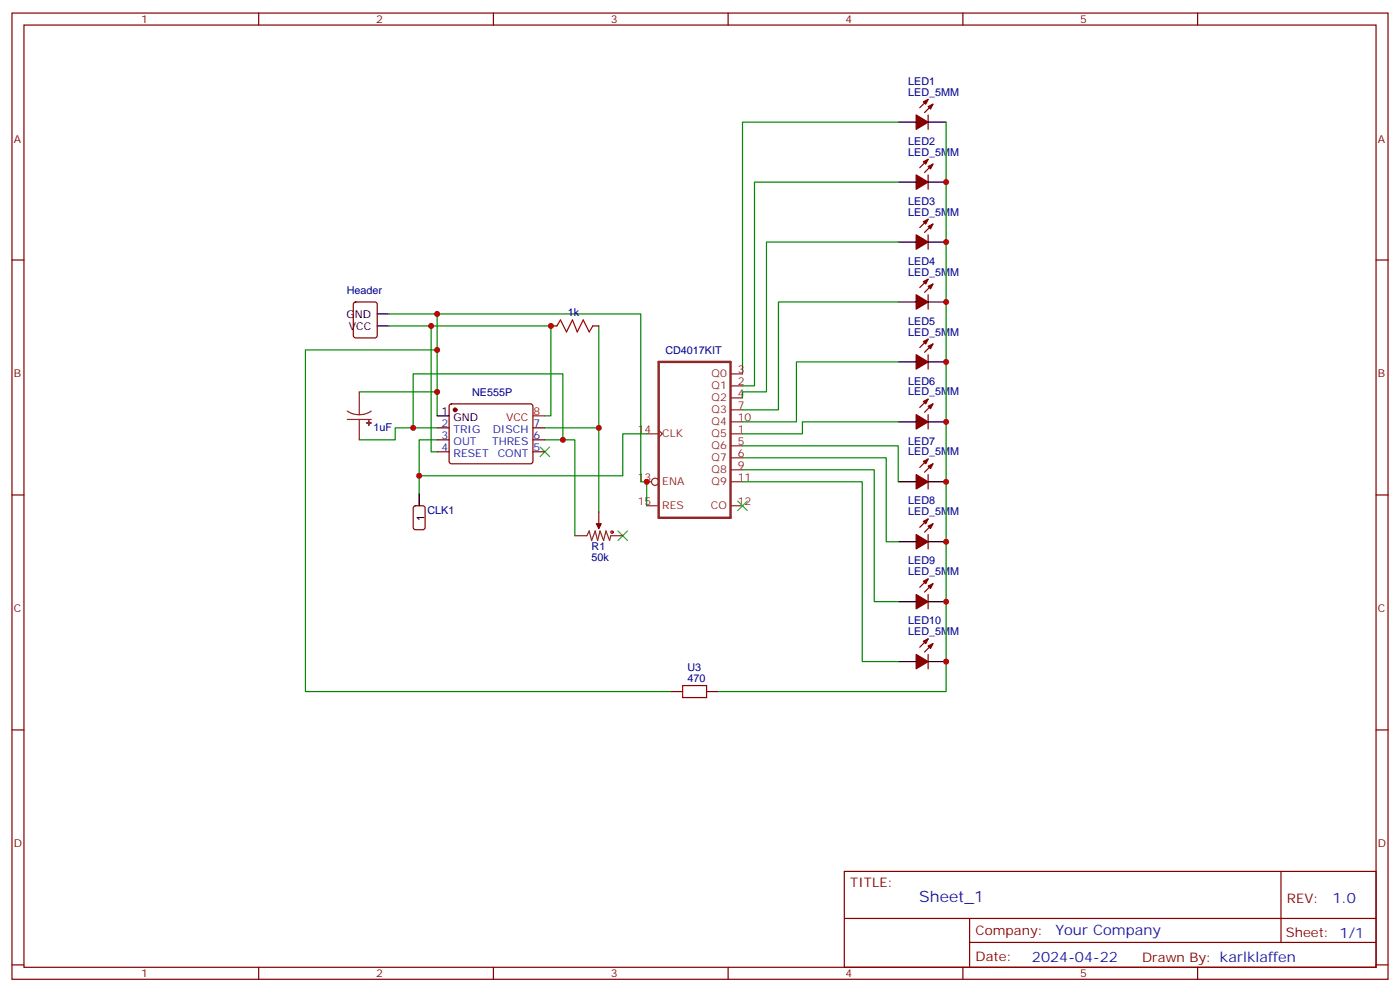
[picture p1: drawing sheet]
<svg xmlns="http://www.w3.org/2000/svg" width="412mm" height="292mm" viewBox="0 0 412 292" stroke-linecap="round" stroke-linejoin="round" font-family="sans-serif">
<g fill="none" stroke="#870000" stroke-width=".35">
<path d="M3.5 3.8h405.4v284.4h-405.4zM7.1 7.4h398.2v277.3h-398.2zM76.2 3.8v3.6M145.3 3.8v3.6M214.5 3.8v3.6M283.6 3.8v3.6M352.8 3.8v3.6M273.4 33.8v4.3M273.4 29.2l-2.5 2.5M274.8 30.7l-2.5 2.4M273.4 51.5v4.2M273.4 46.9l-2.5 2.5"/>
<path d="M274.8 48.3l-2.5 2.5M3.5 76.5h3.6M273.4 69.1v4.2M273.4 64.5l-2.5 2.5M274.8 65.9l-2.5 2.5M405.3 76.5h3.6M104.3 89.1l.5-.2h5.6l.7 .4v9.4l-.4 .7h-5.9l-.7-.4v-9.4zM162.3 95.9h1.7M174.6 95.9h1.8M273.4 86.7v4.3M273.4 82.2l-2.5 2.4M273.4 99.8l-2.5 2.5"/>
<path d="M274.8 83.6l-2.5 2.4M132.5 119.1l.5-.2h23.3l.5 .2 .2 .5-.1 16.5-.6 .4-23.6-.1-.4-.6v-16.2zM273.4 104.4v4.2M273.4 117.4l-2.5 2.5M274.8 101.2l-2.5 2.5M274.8 118.9l-2.5 2.4M128.8 125.9h3.5M128.8 129.4h3.5M128.8 133h3.5M157 125.9h3.5M157 129.4h3.5M157 133h3.5"/>
<path d="M273.4 122v4.3M273.4 139.7v4.2M273.4 135.1l-2.5 2.4M274.8 136.5l-2.5 2.5M3.5 145.7h3.6M176.4 150.6v3.5M273.4 157.3v4.2M273.4 152.7l-2.5 2.5M274.8 154.1l-2.5 2.5M405.3 145.7h3.6M273.4 174.9v4.3M273.4 170.4l-2.5 2.4"/>
<path d="M274.8 171.8l-2.5 2.4M273.4 192.6v4.2M273.4 188l-2.5 2.5M274.8 189.4l-2.5 2.5M3.5 214.8h3.6M197.6 203.5h3.5M208.1 203.5h3.6M405.3 214.8h3.6M248.7 256.4h156.6v28.3h-156.6zM377.3 256.5v20.8M248.7 270.3h156.5M285.6 277.3h119.6"/>
<path d="M285.6 270.3v14.1M3.5 284h3.6M76.2 284.7v3.5M145.3 284.7v3.5M214.5 284.7v3.5M283.6 284.7v3.5M352.8 284.7v3.5M405.3 284h3.6"/>
</g>
<g fill="#870000" stroke="#870000" stroke-width=".35">
<path d="M272 30l1.4-.8-.7 1.5z"/>
<path d="M273.4 31.4l1.4-.7-.7 1.4z"/>
<path d="M269.9 33.8l3.5 2.1-3.5 2.2z"/>
<path d="M272 47.6l1.4-.7-.7 1.4z"/>
<path d="M273.4 49l1.4-.7-.7 1.4z"/>
<path d="M269.9 51.5l3.5 2.1-3.5 2.1z"/>
<path d="M272 65.2l1.4-.7-.7 1.4z"/>
<path d="M273.4 66.6l1.4-.7-.7 1.4z"/>
<path d="M269.9 69.1l3.5 2.1-3.5 2.1z"/>
<path d="M272 82.9l1.4-.7-.7 1.4z"/>
<path d="M273.4 84.3l1.4-.7-.7 1.4z"/>
<path d="M269.9 86.7l3.5 2.2-3.5 2.1z"/>
<path d="M272 100.5l1.4-.7-.7 1.4z"/>
<path d="M273.4 101.9l1.4-.7-.7 1.4z"/>
<path d="M269.9 104.4l3.5 2.1-3.5 2.1z"/>
<path d="M272 118.1l1.4-.7-.7 1.5z"/>
<path d="M273.4 119.6l1.4-.7-.7 1.4z"/>
<path d="M269.9 122l3.5 2.1-3.5 2.2z"/>
<path d="M272 135.8l1.4-.7-.7 1.4z"/>
<path d="M273.4 137.2l1.4-.7-.7 1.4z"/>
<path d="M269.9 139.7l3.5 2.1-3.5 2.1z"/>
<path d="M272 153.4l1.4-.7-.7 1.4z"/>
<path d="M273.4 154.8l1.4-.7-.7 1.4z"/>
<path d="M269.9 157.3l3.5 2.1-3.5 2.1z"/>
<path d="M272 171.1l1.4-.7-.7 1.4z"/>
<path d="M273.4 172.5l1.4-.7-.7 1.4z"/>
<path d="M269.9 174.9l3.5 2.2-3.5 2.1z"/>
<path d="M272 188.7l1.4-.7-.7 1.4z"/>
<path d="M273.4 190.1l1.4-.7-.7 1.4z"/>
<path d="M269.9 192.6l3.5 2.1-3.5 2.1z"/>
<path d="M175.7 154.1h1.4l-.7 1.4z"/>
<circle cx="134.1" cy="120.6" r=".53"/>
</g>
<g fill="none" stroke="#000" stroke-width=".35">
<path d="M264.6 35.9h5.3M273.4 35.9h5.3M264.6 53.6h5.3M273.4 53.6h5.3M264.6 71.2h5.3M273.4 71.2h5.3M111.1 92.4h3.6M111.1 95.9h3.6M264.6 88.9h5.3M273.4 88.9h5.3M264.6 106.5h5.3M273.4 106.5h5.3"/>
<path d="M128.8 122.4h3.5M264.6 124.1h5.3M273.4 124.1h5.3M123.5 145.3v3.5M264.6 141.8h5.3M264.6 159.4h5.3M273.4 141.8h5.3M273.4 159.4h5.3M264.6 177.1h5.3M273.4 177.1h5.3M264.6 194.7h5.3M273.4 194.7h5.3"/>
</g>
<g fill="none" stroke="#a10000" stroke-width=".35">
<path d="M164 95.9l1.1-1.7 1.8 3.5 1.7-3.5 1.4 3.5 1.8-3.5 1.8 3.5 1-1.8M201.1 201.8h7v3.5h-7z"/>
<circle cx="180.3" cy="156.6" r=".35"/>
</g>
<g fill="none" stroke="#008700" stroke-width=".35">
<path d="M264.6 35.9h-45.9v74.1M278.7 35.9v167.6h-67M264.6 53.6h-42.4v60h-3.5M264.6 71.2h-38.8v44.1h-7.1v1.8M114.7 92.4h14.1v30M114.7 95.9h12.3v37.1h1.8M127 95.9h35.3v26.5h-1.8M128.8 92.4h59.9v49.4h1.8v7M176.4 95.9v30h-15.9M264.6 88.9h-35.3v31.7h-10.6M105.8 115.3h23M128.8 103h-38.8v100.5h107.6"/>
<path d="M264.6 106.5h-30v17.6h-15.9M121.7 125.9v-15.9h44.1v19.4M128.8 125.9h-12.4v3.5h-10.6M160.5 129.4h8.8v28.3M176.4 125.9v24.7M190.5 127.7h-7.1v12.3h-59.9v-10.6h5.3M218.7 131.2h45.9v10.6M218.7 134.7h42.4v24.7h3.5M218.7 138.3h38.8v38.8h7.1M264.6 124.1h-28.2v3.6h-17.7M123.5 140v5.3M218.7 141.8h35.3v52.9h10.6"/>
</g>
<path d="M194 106.5h21.2v45.9h-21.2z" fill="none" stroke="#8c2424" stroke-width=".71"/>
<g fill="none" stroke="#8c2424" stroke-width=".35">
<path d="M105.8 115.3v6.7M215.2 113.6h3.5M215.2 110h3.5M215.2 117.1h3.5M102.3 121l1.7 .8 1.8 .2M102.3 123.4h7.1M105.8 123.4v6M109.4 121l-1.7 .8-1.9 .2M190.5 127.7h3.5M194 126.6l1.1 1.1-1.1 1M215.2 127.7h3.5M215.2 131.2h3.5"/>
<path d="M215.2 134.7h3.5M215.2 120.6h3.5M215.2 138.3h3.5M215.2 124.1h3.5M169.3 157.7h3.6l.7-1.5 .7 2.9 1-2.9 .7 2.9 .7-2.9 1.1 2.9 .7-2.9 1.1 2.9 .3-1.4h3.5M176.4 154.1v1.4M190.5 141.8h1.4M190.5 148.8h3.5M215.2 141.8h3.5M215.2 148.8h3.5"/>
<circle cx="193" cy="141.8" r="1.06"/>
</g>
<path d="M159.1 131.6l2.8 2.8M161.9 131.6l-2.8 2.8M182 156.2l2.9 2.9M184.9 156.2l-2.9 2.9M217.3 147.4l2.8 2.8M220.1 147.4l-2.8 2.8" fill="none" stroke="#3c3" stroke-width=".35"/>
<path d="M157 122.4h3.5" fill="none" stroke="#f00" stroke-width=".35"/>
<g fill="#8c2424" stroke="#8c2424" stroke-width=".35">
<path d="M107.9 124.5h1.5z"/>
<path d="M108.6 123.8l.1 1.4z"/>
</g>
<path d="M121.9 149l.5-.2h2.1l.7 .5v5.9l-.4 .6-2.4 .1-.6-.5-.1-5.9z" fill="none" stroke="#900" stroke-width=".35"/>
<g fill="#c00">
<circle cx="278.7" cy="53.6" r=".88"/>
<circle cx="278.7" cy="71.2" r=".88"/>
<circle cx="278.7" cy="88.9" r=".88"/>
<circle cx="278.7" cy="159.4" r=".88"/>
<circle cx="278.7" cy="177.1" r=".88"/>
<circle cx="127" cy="95.9" r=".88"/>
<circle cx="128.8" cy="92.4" r=".88"/>
<circle cx="190.5" cy="141.8" r=".88"/>
<circle cx="176.4" cy="125.9" r=".88"/>
<circle cx="128.8" cy="115.3" r=".88"/>
<circle cx="165.8" cy="129.4" r=".88"/>
<circle cx="121.7" cy="125.9" r=".88"/>
<circle cx="278.7" cy="194.7" r=".88"/>
<circle cx="128.8" cy="103" r=".88"/>
<circle cx="123.5" cy="140" r=".88"/>
<circle cx="278.7" cy="141.8" r=".88"/>
<circle cx="278.7" cy="124.1" r=".88"/>
<circle cx="278.7" cy="106.5" r=".88"/>
<circle cx="162.3" cy="95.9" r=".88"/>
</g>
<text font-size="4.6" fill="#00f" x="270.8" y="265.5">Sheet_1</text>
<g font-size="4.2" fill="#00f">
<text x="392.5" y="265.7">1.0</text>
<text x="310.9" y="275.3">Your Company</text>
<text x="304" y="283.1">2024-04-22</text>
</g>
<g font-size="3.9" fill="#800">
<text x="250.5" y="261">TITLE:</text>
<text x="379.1" y="265.7">REV:</text>
<text x="287.4" y="275.2">Company:</text>
<text x="378.7" y="275.8">Sheet: 1/1</text>
<text x="287.4" y="282.9">Date:</text>
<text x="336.4" y="283">Drawn By: karlklaffen</text>
</g>
<g font-size="3.2" fill="#800">
<text x="41.6" y="6.8">1</text>
<text x="110.8" y="6.8">2</text>
<text x="179.9" y="6.8">3</text>
<text x="249.1" y="6.8">4</text>
<text x="318.2" y="6.8">5</text>
<text x="4.1" y="41.9">A</text>
<text x="405.9" y="41.9">A</text>
<text x="4.1" y="111.1">B</text>
<text x="405.9" y="111.1">B</text>
<text x="4.1" y="180.2">C</text>
<text x="405.9" y="180.2">C</text>
<text x="4.1" y="249.4">D</text>
<text x="405.9" y="249.4">D</text>
<text x="41.6" y="287.7">1</text>
<text x="110.8" y="287.7">2</text>
<text x="179.9" y="287.7">3</text>
<text x="249.1" y="287.7">4</text>
<text x="318.2" y="287.7">5</text>
</g>
<g font-size="3.2" fill="#000080">
<text x="267.5" y="28.2">LED_5MM</text>
<text x="267.5" y="25">LED1</text>
<text x="267.5" y="45.8">LED_5MM</text>
<text x="267.5" y="42.6">LED2</text>
<text x="267.5" y="63.5">LED_5MM</text>
<text x="267.5" y="60.3">LED3</text>
<text x="267.5" y="77.9">LED4</text>
<text x="267.5" y="81.1">LED_5MM</text>
<text x="102.2" y="86.5">Header</text>
<text x="167.2" y="93.1">1k</text>
<text x="267.5" y="95.5">LED5</text>
<text x="267.5" y="98.7">LED_5MM</text>
<text x="196" y="104.1">CD4017KIT</text>
<text x="267.5" y="113.2">LED6</text>
<text x="139.1" y="116.4">NE555P</text>
<text x="267.5" y="116.4">LED_5MM</text>
<text x="110.1" y="126.7">1uF</text>
<text x="267.5" y="130.8">LED7</text>
<text x="267.5" y="134">LED_5MM</text>
<text x="267.5" y="148.5">LED8</text>
<text x="125.9" y="151.4">CLK1</text>
<text x="267.5" y="151.7">LED_5MM</text>
<text x="174.3" y="161.9">R1</text>
<text x="174.3" y="165.1">50k</text>
<text x="267.5" y="166.1">LED9</text>
<text x="267.5" y="169.3">LED_5MM</text>
<text x="267.5" y="183.7">LED10</text>
<text x="267.5" y="186.9">LED_5MM</text>
<text x="202.5" y="197.5">U3</text>
<text x="202.5" y="200.7">470</text>
</g>
<g font-size="3.2">
<text x="102.1" y="93.5">GND</text>
<text x="102.8" y="97">VCC</text>
<text x="130.1" y="122">1</text>
<text x="133.6" y="123.8">GND</text>
<text x="125.1" y="153.4" transform="rotate(-90 125.1 153.4)">1</text>
</g>
<g font-size="3.2" fill="#8d2323">
<text x="209.6" y="111.1">Q0</text>
<text x="217.3" y="113.2">2</text>
<text x="217.3" y="109.7">3</text>
<text x="209.6" y="114.6">Q1</text>
<text x="209.6" y="118.1">Q2</text>
<text x="217.3" y="116.7">4</text>
<text x="209.6" y="121.7">Q3</text>
<text x="209.6" y="125.2">Q4</text>
<text x="217.3" y="120.3">7</text>
<text x="217.3" y="123.8">10</text>
<text x="187.9" y="127.3">14</text>
<text x="195.1" y="128.7">CLK</text>
<text x="209.6" y="128.7">Q5</text>
<text x="217.3" y="127.3">1</text>
<text x="217.3" y="130.8">5</text>
<text x="209.6" y="132.3">Q6</text>
<text x="209.6" y="135.8">Q7</text>
<text x="217.3" y="134.4">6</text>
<text x="217.3" y="137.9">9</text>
<text x="187.9" y="141.4">13</text>
<text x="195.1" y="142.8">ENA</text>
<text x="209.6" y="139.3">Q8</text>
<text x="209.6" y="142.8">Q9</text>
<text x="217.3" y="141.4">11</text>
<text x="187.9" y="148.5">15</text>
<text x="195.1" y="149.9">RES</text>
<text x="209.4" y="149.9">CO</text>
<text x="217.3" y="148.5">12</text>
</g>
<g font-size="3.2" fill="#00f">
<text x="130.1" y="125.6">2</text>
<text x="157.2" y="125.6">7</text>
<text x="130.1" y="129.1">3</text>
<text x="133.6" y="127.3">TRIG</text>
<text x="133.6" y="130.8">OUT</text>
<text x="145" y="130.8">THRES</text>
<text x="145.1" y="127.3">DISCH</text>
<text x="157.2" y="129.1">6</text>
<text x="130.1" y="132.6">4</text>
<text x="133.6" y="134.4">RESET</text>
<text x="146.6" y="134.4">CONT</text>
<text x="157.2" y="132.6">5</text>
</g>
<g font-size="3.2" fill="#f00">
<text x="149.1" y="123.8">VCC</text>
<text x="157.2" y="122">8</text>
</g>
</svg>
